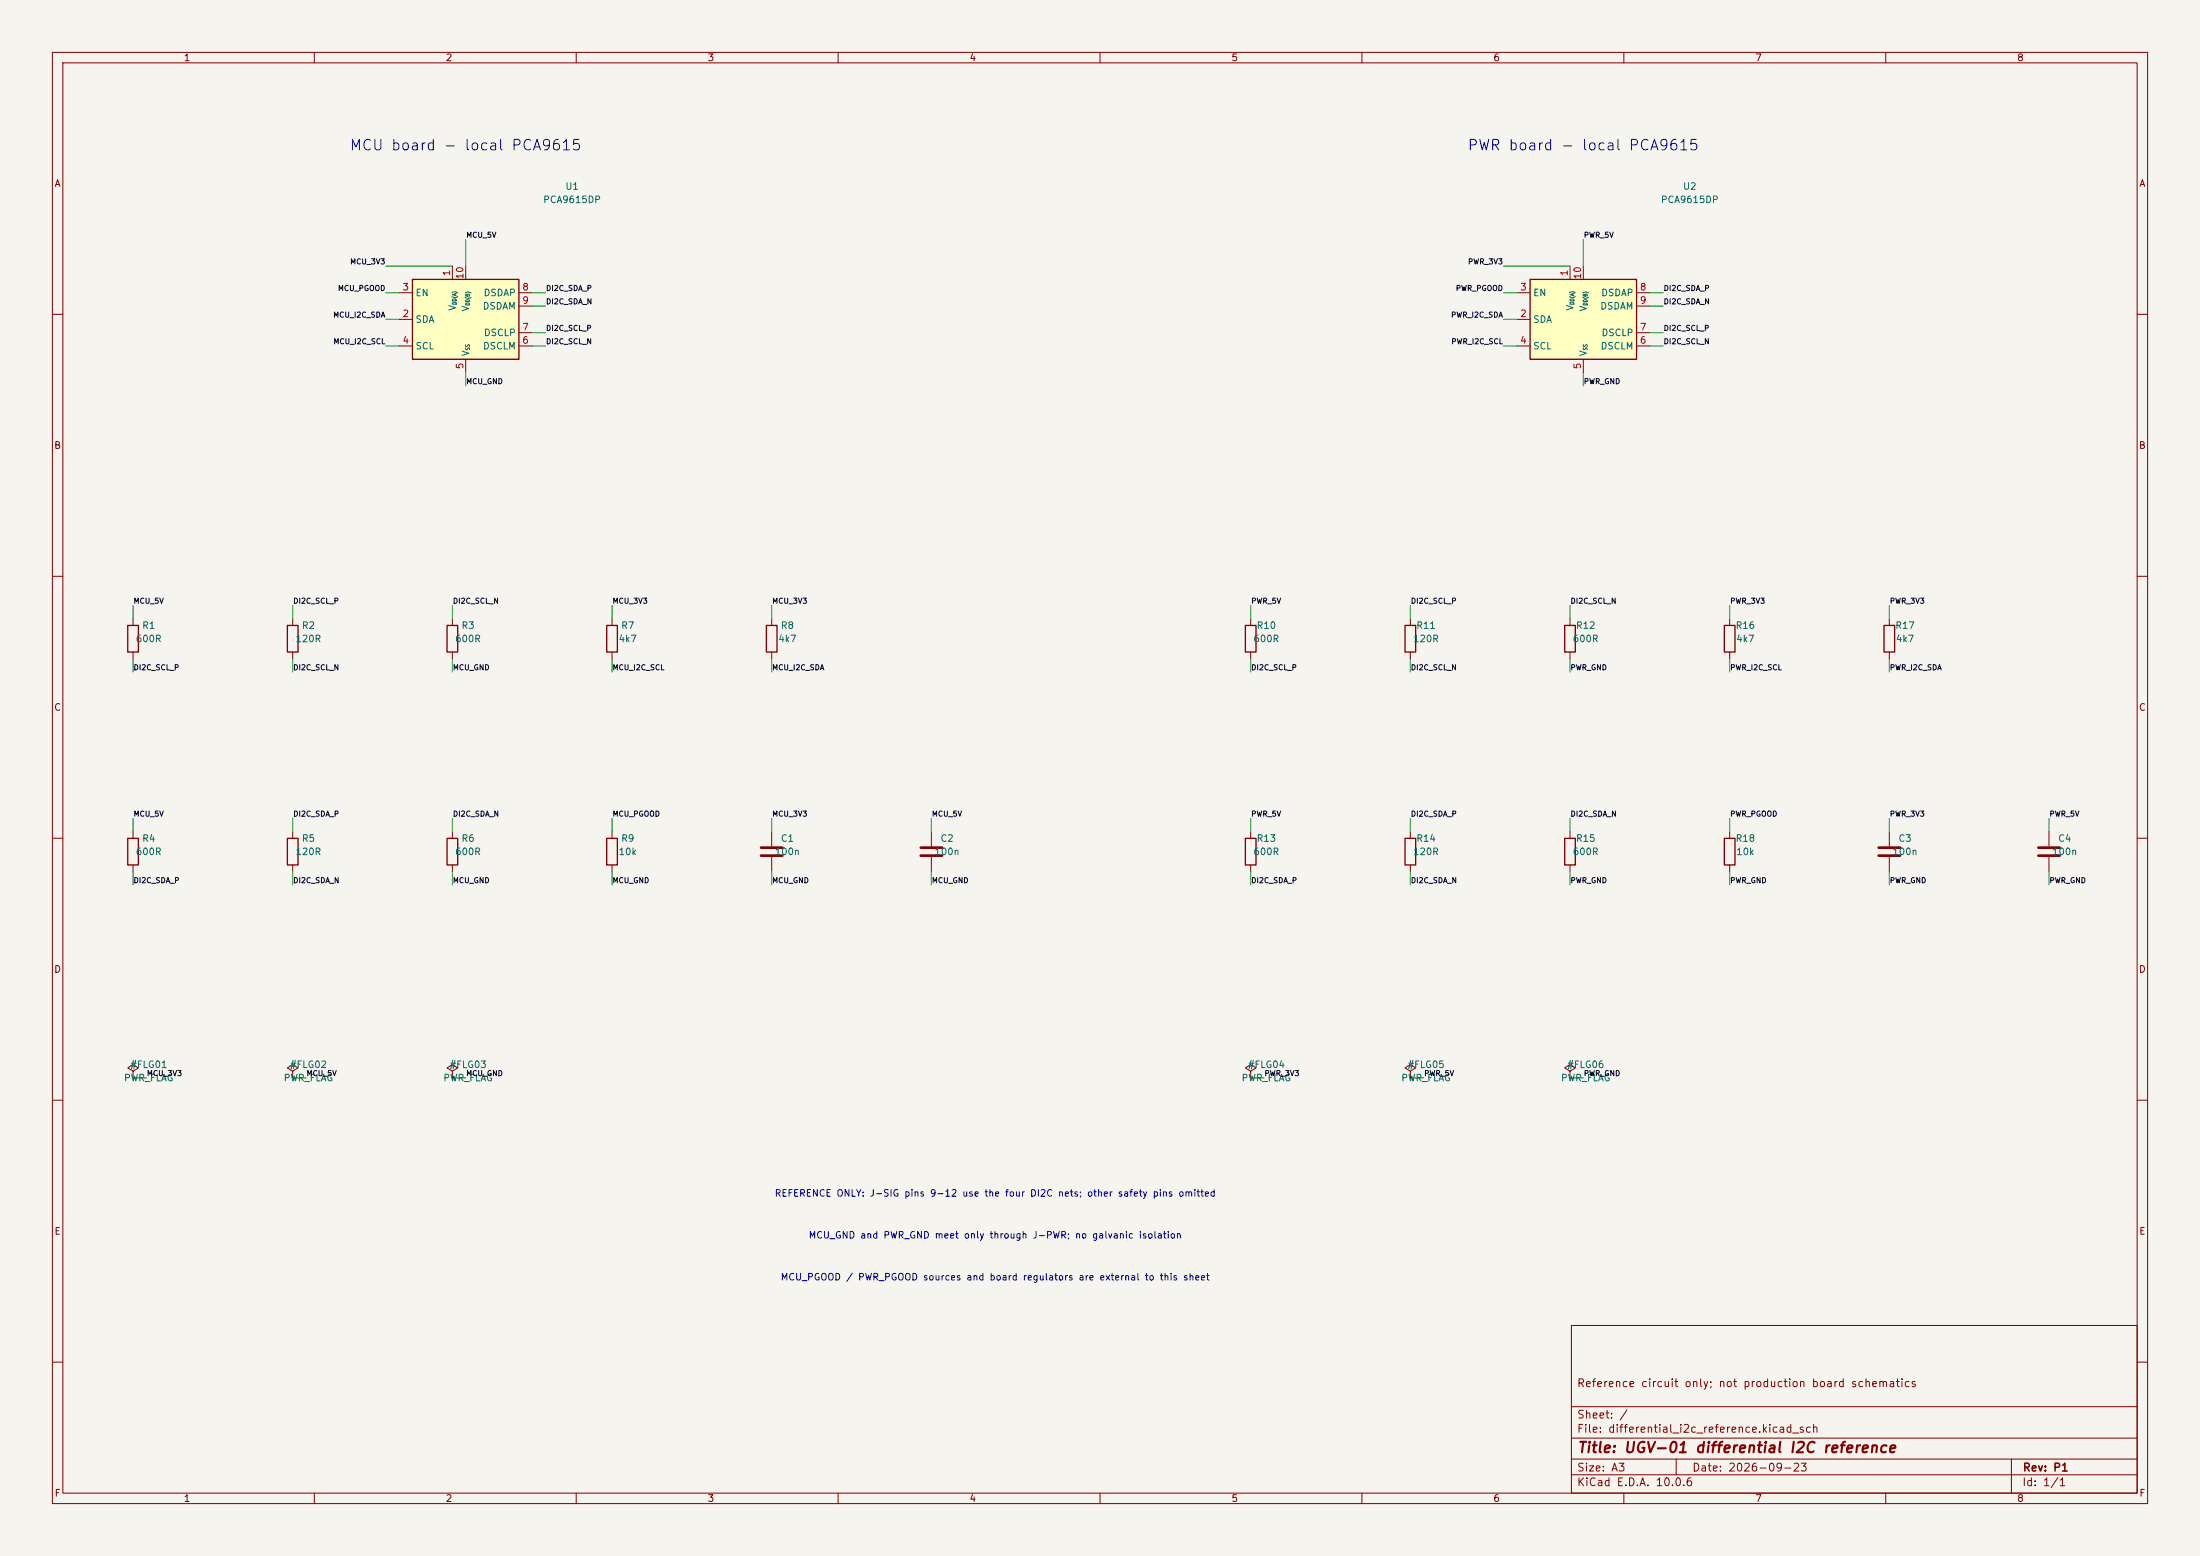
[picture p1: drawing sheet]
(kicad_sch
 (version 20250114) (generator "eeschema") (generator_version "10.0") (paper "A3")
 (title_block (title "UGV-01 differential I2C reference") (date "2026-09-23") (rev "P1")
  (comment 1 "Reference circuit only; not production board schematics"))
 (lib_symbols
(symbol "Interface:PCA9615DP"
  (exclude_from_sim no)
  (in_bom yes)
  (on_board yes)
  (in_pos_files yes)
  (duplicate_pin_numbers_are_jumpers no)
  (property "Reference" "U" (at -10.16 8.89 0) (show_name no) (do_not_autoplace no) (effects (font (size 1.27 1.27)) (justify left)))
  (property "Value" "PCA9615DP" (at 1.27 8.89 0) (show_name no) (do_not_autoplace no) (effects (font (size 1.27 1.27)) (justify left)))
  (property "Footprint" "Package_SO:TSSOP-10_3x3mm_P0.5mm" (at 20.32 -8.89 0) (show_name no) (do_not_autoplace no) (hide yes) (effects (font (size 1.27 1.27))))
  (property "Datasheet" "https://www.nxp.com/docs/en/data-sheet/PCA9615.pdf" (at 0 -11.43 0) (show_name no) (do_not_autoplace no) (hide yes) (effects (font (size 1.27 1.27))))
  (property "Description" "Dual bidirectional hot-swap multipoint bus buffer, SO-8" (at 0 0 0) (show_name no) (do_not_autoplace no) (hide yes) (effects (font (size 1.27 1.27))))
  (symbol "PCA9615DP_0_1"
   (rectangle (start -10.16 7.62) (end 10.16 -7.62) (stroke (width 0.254) (type default)) (fill (type background))))
  (symbol "PCA9615DP_1_1"
   (pin power_in line (at -2.54 10.16 270) (length 2.54) (name "V_{DD(A)}" (effects (font (size 1.27 1.27)))) (number "1" (effects (font (size 1.27 1.27)))))
   (pin bidirectional line (at -12.7 0 0) (length 2.54) (name "SDA" (effects (font (size 1.27 1.27)))) (number "2" (effects (font (size 1.27 1.27)))))
   (pin input line (at -12.7 5.08 0) (length 2.54) (name "EN" (effects (font (size 1.27 1.27)))) (number "3" (effects (font (size 1.27 1.27)))))
   (pin bidirectional line (at -12.7 -5.08 0) (length 2.54) (name "SCL" (effects (font (size 1.27 1.27)))) (number "4" (effects (font (size 1.27 1.27)))))
   (pin power_in line (at 0 -10.16 90) (length 2.54) (name "V_{SS}" (effects (font (size 1.27 1.27)))) (number "5" (effects (font (size 1.27 1.27)))))
   (pin bidirectional line (at 12.7 -5.08 180) (length 2.54) (name "DSCLM" (effects (font (size 1.27 1.27)))) (number "6" (effects (font (size 1.27 1.27)))))
   (pin bidirectional line (at 12.7 -2.54 180) (length 2.54) (name "DSCLP" (effects (font (size 1.27 1.27)))) (number "7" (effects (font (size 1.27 1.27)))))
   (pin bidirectional line (at 12.7 5.08 180) (length 2.54) (name "DSDAP" (effects (font (size 1.27 1.27)))) (number "8" (effects (font (size 1.27 1.27)))))
   (pin bidirectional line (at 12.7 2.54 180) (length 2.54) (name "DSDAM" (effects (font (size 1.27 1.27)))) (number "9" (effects (font (size 1.27 1.27)))))
   (pin power_in line (at 0 10.16 270) (length 2.54) (name "V_{DD(B)}" (effects (font (size 1.27 1.27)))) (number "10" (effects (font (size 1.27 1.27))))))
  (embedded_fonts no))
(symbol "Device:R"
  (pin_numbers (hide yes))
  (pin_names
   (offset 0))
  (exclude_from_sim no)
  (in_bom yes)
  (on_board yes)
  (in_pos_files yes)
  (duplicate_pin_numbers_are_jumpers no)
  (property "Reference" "R" (at 2.032 0 90) (show_name no) (do_not_autoplace no) (effects (font (size 1.27 1.27))))
  (property "Value" "R" (at 0 0 90) (show_name no) (do_not_autoplace no) (effects (font (size 1.27 1.27))))
  (property "Footprint" "" (at -1.778 0 90) (show_name no) (do_not_autoplace no) (hide yes) (effects (font (size 1.27 1.27))))
  (property "Datasheet" "" (at 0 0 0) (show_name no) (do_not_autoplace no) (hide yes) (effects (font (size 1.27 1.27))))
  (property "Description" "Resistor" (at 0 0 0) (show_name no) (do_not_autoplace no) (hide yes) (effects (font (size 1.27 1.27))))
  (symbol "R_0_1"
   (rectangle (start -1.016 -2.54) (end 1.016 2.54) (stroke (width 0.254) (type default)) (fill (type none))))
  (symbol "R_1_1"
   (pin passive line (at 0 3.81 270) (length 1.27) (name "" (effects (font (size 1.27 1.27)))) (number "1" (effects (font (size 1.27 1.27)))))
   (pin passive line (at 0 -3.81 90) (length 1.27) (name "" (effects (font (size 1.27 1.27)))) (number "2" (effects (font (size 1.27 1.27))))))
  (embedded_fonts no))
(symbol "Device:C"
  (pin_numbers (hide yes))
  (pin_names
   (offset 0.254))
  (exclude_from_sim no)
  (in_bom yes)
  (on_board yes)
  (in_pos_files yes)
  (duplicate_pin_numbers_are_jumpers no)
  (property "Reference" "C" (at 0.635 2.54 0) (show_name no) (do_not_autoplace no) (effects (font (size 1.27 1.27)) (justify left)))
  (property "Value" "C" (at 0.635 -2.54 0) (show_name no) (do_not_autoplace no) (effects (font (size 1.27 1.27)) (justify left)))
  (property "Footprint" "" (at 0.9652 -3.81 0) (show_name no) (do_not_autoplace no) (hide yes) (effects (font (size 1.27 1.27))))
  (property "Datasheet" "" (at 0 0 0) (show_name no) (do_not_autoplace no) (hide yes) (effects (font (size 1.27 1.27))))
  (property "Description" "Unpolarized capacitor" (at 0 0 0) (show_name no) (do_not_autoplace no) (hide yes) (effects (font (size 1.27 1.27))))
  (symbol "C_0_1"
   (polyline (pts (xy -2.032 0.762) (xy 2.032 0.762)) (stroke (width 0.508) (type default)) (fill (type none)))
   (polyline (pts (xy -2.032 -0.762) (xy 2.032 -0.762)) (stroke (width 0.508) (type default)) (fill (type none))))
  (symbol "C_1_1"
   (pin passive line (at 0 3.81 270) (length 2.794) (name "" (effects (font (size 1.27 1.27)))) (number "1" (effects (font (size 1.27 1.27)))))
   (pin passive line (at 0 -3.81 90) (length 2.794) (name "" (effects (font (size 1.27 1.27)))) (number "2" (effects (font (size 1.27 1.27))))))
  (embedded_fonts no))
(symbol "power:PWR_FLAG"
  (power global)
  (pin_numbers (hide yes))
  (pin_names
   (offset 0) (hide yes))
  (exclude_from_sim no)
  (in_bom yes)
  (on_board yes)
  (in_pos_files yes)
  (duplicate_pin_numbers_are_jumpers no)
  (property "Reference" "#FLG" (at 0 1.905 0) (show_name no) (do_not_autoplace no) (hide yes) (effects (font (size 1.27 1.27))))
  (property "Value" "PWR_FLAG" (at 0 3.81 0) (show_name no) (do_not_autoplace no) (effects (font (size 1.27 1.27))))
  (property "Footprint" "" (at 0 0 0) (show_name no) (do_not_autoplace no) (hide yes) (effects (font (size 1.27 1.27))))
  (property "Datasheet" "" (at 0 0 0) (show_name no) (do_not_autoplace no) (hide yes) (effects (font (size 1.27 1.27))))
  (property "Description" "Special symbol for telling ERC where power comes from" (at 0 0 0) (show_name no) (do_not_autoplace no) (hide yes) (effects (font (size 1.27 1.27))))
  (symbol "PWR_FLAG_0_0"
   (pin power_out line (at 0 0 90) (length 0) (name "" (effects (font (size 1.27 1.27)))) (number "1" (effects (font (size 1.27 1.27))))))
  (symbol "PWR_FLAG_0_1"
   (polyline (pts (xy 0 0) (xy 0 1.27) (xy -1.016 1.905) (xy 0 2.54) (xy 1.016 1.905) (xy 0 1.27)) (stroke (width 0) (type default)) (fill (type none))))
  (embedded_fonts no)))
 (text "MCU board - local PCA9615" (exclude_from_sim no) (at 88.9 27.94 0) (effects (font (size 2 2))))
 (symbol
  (lib_id "Interface:PCA9615DP") (at 88.9 60.96 0) (unit 1) (exclude_from_sim no) (in_bom yes) (on_board yes) (dnp no)
  (property "Reference" "U1" (at 109.22 35.56 0) (effects (font (size 1.27 1.27))))
  (property "Value" "PCA9615DP" (at 109.22 38.1 0) (effects (font (size 1.27 1.27))))
  (property "Footprint" "Package_SO:TSSOP-10_3x3mm_P0.5mm" (at 88.9 60.96 0) (effects (font (size 1.27 1.27)) (hide yes))) (pin "1") (pin "2") (pin "3") (pin "4") (pin "5") (pin "6") (pin "7") (pin "8") (pin "9") (pin "10"))
 (wire (pts (xy 86.36 50.8) (xy 73.66 50.8)) (stroke (width 0) (type default)))
 (label "MCU_3V3" (at 73.66 50.8 0) (effects (font (size 1 1)) (justify right bottom)))
 (wire (pts (xy 76.2 60.96) (xy 73.66 60.96)) (stroke (width 0) (type default)))
 (label "MCU_I2C_SDA" (at 73.66 60.96 0) (effects (font (size 1 1)) (justify right bottom)))
 (wire (pts (xy 76.2 55.88) (xy 73.66 55.88)) (stroke (width 0) (type default)))
 (label "MCU_PGOOD" (at 73.66 55.88 0) (effects (font (size 1 1)) (justify right bottom)))
 (wire (pts (xy 76.2 66.04) (xy 73.66 66.04)) (stroke (width 0) (type default)))
 (label "MCU_I2C_SCL" (at 73.66 66.04 0) (effects (font (size 1 1)) (justify right bottom)))
 (wire (pts (xy 88.9 71.12) (xy 88.9 73.66)) (stroke (width 0) (type default)))
 (label "MCU_GND" (at 88.9 73.66 0) (effects (font (size 1 1)) (justify left bottom)))
 (wire (pts (xy 101.6 66.04) (xy 104.14 66.04)) (stroke (width 0) (type default)))
 (label "DI2C_SCL_N" (at 104.14 66.04 0) (effects (font (size 1 1)) (justify left bottom)))
 (wire (pts (xy 101.6 63.5) (xy 104.14 63.5)) (stroke (width 0) (type default)))
 (label "DI2C_SCL_P" (at 104.14 63.5 0) (effects (font (size 1 1)) (justify left bottom)))
 (wire (pts (xy 101.6 55.88) (xy 104.14 55.88)) (stroke (width 0) (type default)))
 (label "DI2C_SDA_P" (at 104.14 55.88 0) (effects (font (size 1 1)) (justify left bottom)))
 (wire (pts (xy 101.6 58.42) (xy 104.14 58.42)) (stroke (width 0) (type default)))
 (label "DI2C_SDA_N" (at 104.14 58.42 0) (effects (font (size 1 1)) (justify left bottom)))
 (wire (pts (xy 88.9 50.8) (xy 88.9 45.72)) (stroke (width 0) (type default)))
 (label "MCU_5V" (at 88.9 45.72 0) (effects (font (size 1 1)) (justify left bottom)))
 (symbol
  (lib_id "Device:R") (at 25.4 121.92 0) (unit 1) (exclude_from_sim no) (in_bom yes) (on_board yes) (dnp no)
  (property "Reference" "R1" (at 28.4 119.38 0) (effects (font (size 1.27 1.27))))
  (property "Value" "600R" (at 28.4 121.92 0) (effects (font (size 1.27 1.27))))
  (property "Footprint" "Resistor_SMD:R_0603_1608Metric" (at 25.4 121.92 0) (effects (font (size 1.27 1.27)) (hide yes))) (pin "1") (pin "2"))
 (wire (pts (xy 25.4 118.11) (xy 25.4 115.57)) (stroke (width 0) (type default)))
 (label "MCU_5V" (at 25.4 115.57 0) (effects (font (size 1 1)) (justify left bottom)))
 (wire (pts (xy 25.4 125.73) (xy 25.4 128.27)) (stroke (width 0) (type default)))
 (label "DI2C_SCL_P" (at 25.4 128.27 0) (effects (font (size 1 1)) (justify left bottom)))
 (symbol
  (lib_id "Device:R") (at 55.88 121.92 0) (unit 1) (exclude_from_sim no) (in_bom yes) (on_board yes) (dnp no)
  (property "Reference" "R2" (at 58.88 119.38 0) (effects (font (size 1.27 1.27))))
  (property "Value" "120R" (at 58.88 121.92 0) (effects (font (size 1.27 1.27))))
  (property "Footprint" "Resistor_SMD:R_0603_1608Metric" (at 55.88 121.92 0) (effects (font (size 1.27 1.27)) (hide yes))) (pin "1") (pin "2"))
 (wire (pts (xy 55.88 118.11) (xy 55.88 115.57)) (stroke (width 0) (type default)))
 (label "DI2C_SCL_P" (at 55.88 115.57 0) (effects (font (size 1 1)) (justify left bottom)))
 (wire (pts (xy 55.88 125.73) (xy 55.88 128.27)) (stroke (width 0) (type default)))
 (label "DI2C_SCL_N" (at 55.88 128.27 0) (effects (font (size 1 1)) (justify left bottom)))
 (symbol
  (lib_id "Device:R") (at 86.36 121.92 0) (unit 1) (exclude_from_sim no) (in_bom yes) (on_board yes) (dnp no)
  (property "Reference" "R3" (at 89.36 119.38 0) (effects (font (size 1.27 1.27))))
  (property "Value" "600R" (at 89.36 121.92 0) (effects (font (size 1.27 1.27))))
  (property "Footprint" "Resistor_SMD:R_0603_1608Metric" (at 86.36 121.92 0) (effects (font (size 1.27 1.27)) (hide yes))) (pin "1") (pin "2"))
 (wire (pts (xy 86.36 118.11) (xy 86.36 115.57)) (stroke (width 0) (type default)))
 (label "DI2C_SCL_N" (at 86.36 115.57 0) (effects (font (size 1 1)) (justify left bottom)))
 (wire (pts (xy 86.36 125.73) (xy 86.36 128.27)) (stroke (width 0) (type default)))
 (label "MCU_GND" (at 86.36 128.27 0) (effects (font (size 1 1)) (justify left bottom)))
 (symbol
  (lib_id "Device:R") (at 25.4 162.56 0) (unit 1) (exclude_from_sim no) (in_bom yes) (on_board yes) (dnp no)
  (property "Reference" "R4" (at 28.4 160.02 0) (effects (font (size 1.27 1.27))))
  (property "Value" "600R" (at 28.4 162.56 0) (effects (font (size 1.27 1.27))))
  (property "Footprint" "Resistor_SMD:R_0603_1608Metric" (at 25.4 162.56 0) (effects (font (size 1.27 1.27)) (hide yes))) (pin "1") (pin "2"))
 (wire (pts (xy 25.4 158.75) (xy 25.4 156.21)) (stroke (width 0) (type default)))
 (label "MCU_5V" (at 25.4 156.21 0) (effects (font (size 1 1)) (justify left bottom)))
 (wire (pts (xy 25.4 166.37) (xy 25.4 168.91)) (stroke (width 0) (type default)))
 (label "DI2C_SDA_P" (at 25.4 168.91 0) (effects (font (size 1 1)) (justify left bottom)))
 (symbol
  (lib_id "Device:R") (at 55.88 162.56 0) (unit 1) (exclude_from_sim no) (in_bom yes) (on_board yes) (dnp no)
  (property "Reference" "R5" (at 58.88 160.02 0) (effects (font (size 1.27 1.27))))
  (property "Value" "120R" (at 58.88 162.56 0) (effects (font (size 1.27 1.27))))
  (property "Footprint" "Resistor_SMD:R_0603_1608Metric" (at 55.88 162.56 0) (effects (font (size 1.27 1.27)) (hide yes))) (pin "1") (pin "2"))
 (wire (pts (xy 55.88 158.75) (xy 55.88 156.21)) (stroke (width 0) (type default)))
 (label "DI2C_SDA_P" (at 55.88 156.21 0) (effects (font (size 1 1)) (justify left bottom)))
 (wire (pts (xy 55.88 166.37) (xy 55.88 168.91)) (stroke (width 0) (type default)))
 (label "DI2C_SDA_N" (at 55.88 168.91 0) (effects (font (size 1 1)) (justify left bottom)))
 (symbol
  (lib_id "Device:R") (at 86.36 162.56 0) (unit 1) (exclude_from_sim no) (in_bom yes) (on_board yes) (dnp no)
  (property "Reference" "R6" (at 89.36 160.02 0) (effects (font (size 1.27 1.27))))
  (property "Value" "600R" (at 89.36 162.56 0) (effects (font (size 1.27 1.27))))
  (property "Footprint" "Resistor_SMD:R_0603_1608Metric" (at 86.36 162.56 0) (effects (font (size 1.27 1.27)) (hide yes))) (pin "1") (pin "2"))
 (wire (pts (xy 86.36 158.75) (xy 86.36 156.21)) (stroke (width 0) (type default)))
 (label "DI2C_SDA_N" (at 86.36 156.21 0) (effects (font (size 1 1)) (justify left bottom)))
 (wire (pts (xy 86.36 166.37) (xy 86.36 168.91)) (stroke (width 0) (type default)))
 (label "MCU_GND" (at 86.36 168.91 0) (effects (font (size 1 1)) (justify left bottom)))
 (symbol
  (lib_id "Device:R") (at 116.84 121.92 0) (unit 1) (exclude_from_sim no) (in_bom yes) (on_board yes) (dnp no)
  (property "Reference" "R7" (at 119.84 119.38 0) (effects (font (size 1.27 1.27))))
  (property "Value" "4k7" (at 119.84 121.92 0) (effects (font (size 1.27 1.27))))
  (property "Footprint" "Resistor_SMD:R_0603_1608Metric" (at 116.84 121.92 0) (effects (font (size 1.27 1.27)) (hide yes))) (pin "1") (pin "2"))
 (wire (pts (xy 116.84 118.11) (xy 116.84 115.57)) (stroke (width 0) (type default)))
 (label "MCU_3V3" (at 116.84 115.57 0) (effects (font (size 1 1)) (justify left bottom)))
 (wire (pts (xy 116.84 125.73) (xy 116.84 128.27)) (stroke (width 0) (type default)))
 (label "MCU_I2C_SCL" (at 116.84 128.27 0) (effects (font (size 1 1)) (justify left bottom)))
 (symbol
  (lib_id "Device:R") (at 147.32 121.92 0) (unit 1) (exclude_from_sim no) (in_bom yes) (on_board yes) (dnp no)
  (property "Reference" "R8" (at 150.32 119.38 0) (effects (font (size 1.27 1.27))))
  (property "Value" "4k7" (at 150.32 121.92 0) (effects (font (size 1.27 1.27))))
  (property "Footprint" "Resistor_SMD:R_0603_1608Metric" (at 147.32 121.92 0) (effects (font (size 1.27 1.27)) (hide yes))) (pin "1") (pin "2"))
 (wire (pts (xy 147.32 118.11) (xy 147.32 115.57)) (stroke (width 0) (type default)))
 (label "MCU_3V3" (at 147.32 115.57 0) (effects (font (size 1 1)) (justify left bottom)))
 (wire (pts (xy 147.32 125.73) (xy 147.32 128.27)) (stroke (width 0) (type default)))
 (label "MCU_I2C_SDA" (at 147.32 128.27 0) (effects (font (size 1 1)) (justify left bottom)))
 (symbol
  (lib_id "Device:R") (at 116.84 162.56 0) (unit 1) (exclude_from_sim no) (in_bom yes) (on_board yes) (dnp no)
  (property "Reference" "R9" (at 119.84 160.02 0) (effects (font (size 1.27 1.27))))
  (property "Value" "10k" (at 119.84 162.56 0) (effects (font (size 1.27 1.27))))
  (property "Footprint" "Resistor_SMD:R_0603_1608Metric" (at 116.84 162.56 0) (effects (font (size 1.27 1.27)) (hide yes))) (pin "1") (pin "2"))
 (wire (pts (xy 116.84 158.75) (xy 116.84 156.21)) (stroke (width 0) (type default)))
 (label "MCU_PGOOD" (at 116.84 156.21 0) (effects (font (size 1 1)) (justify left bottom)))
 (wire (pts (xy 116.84 166.37) (xy 116.84 168.91)) (stroke (width 0) (type default)))
 (label "MCU_GND" (at 116.84 168.91 0) (effects (font (size 1 1)) (justify left bottom)))
 (symbol
  (lib_id "Device:C") (at 147.32 162.56 0) (unit 1) (exclude_from_sim no) (in_bom yes) (on_board yes) (dnp no)
  (property "Reference" "C1" (at 150.32 160.02 0) (effects (font (size 1.27 1.27))))
  (property "Value" "100n" (at 150.32 162.56 0) (effects (font (size 1.27 1.27))))
  (property "Footprint" "Capacitor_SMD:C_0603_1608Metric" (at 147.32 162.56 0) (effects (font (size 1.27 1.27)) (hide yes))) (pin "1") (pin "2"))
 (wire (pts (xy 147.32 158.75) (xy 147.32 156.21)) (stroke (width 0) (type default)))
 (label "MCU_3V3" (at 147.32 156.21 0) (effects (font (size 1 1)) (justify left bottom)))
 (wire (pts (xy 147.32 166.37) (xy 147.32 168.91)) (stroke (width 0) (type default)))
 (label "MCU_GND" (at 147.32 168.91 0) (effects (font (size 1 1)) (justify left bottom)))
 (symbol
  (lib_id "Device:C") (at 177.8 162.56 0) (unit 1) (exclude_from_sim no) (in_bom yes) (on_board yes) (dnp no)
  (property "Reference" "C2" (at 180.8 160.02 0) (effects (font (size 1.27 1.27))))
  (property "Value" "100n" (at 180.8 162.56 0) (effects (font (size 1.27 1.27))))
  (property "Footprint" "Capacitor_SMD:C_0603_1608Metric" (at 177.8 162.56 0) (effects (font (size 1.27 1.27)) (hide yes))) (pin "1") (pin "2"))
 (wire (pts (xy 177.8 158.75) (xy 177.8 156.21)) (stroke (width 0) (type default)))
 (label "MCU_5V" (at 177.8 156.21 0) (effects (font (size 1 1)) (justify left bottom)))
 (wire (pts (xy 177.8 166.37) (xy 177.8 168.91)) (stroke (width 0) (type default)))
 (label "MCU_GND" (at 177.8 168.91 0) (effects (font (size 1 1)) (justify left bottom)))
 (symbol
  (lib_id "power:PWR_FLAG") (at 25.4 205.74 0) (unit 1) (exclude_from_sim no) (in_bom no) (on_board no) (dnp no)
  (property "Reference" "#FLG01" (at 28.4 203.2 0) (effects (font (size 1.27 1.27))))
  (property "Value" "PWR_FLAG" (at 28.4 205.74 0) (effects (font (size 1.27 1.27))))
  (property "Footprint" "" (at 25.4 205.74 0) (effects (font (size 1.27 1.27)) (hide yes))) (pin "1"))
 (wire (pts (xy 25.4 205.74) (xy 27.94 205.74)) (stroke (width 0) (type default)))
 (label "MCU_3V3" (at 27.94 205.74 0) (effects (font (size 1 1)) (justify left bottom)))
 (symbol
  (lib_id "power:PWR_FLAG") (at 55.88 205.74 0) (unit 1) (exclude_from_sim no) (in_bom no) (on_board no) (dnp no)
  (property "Reference" "#FLG02" (at 58.88 203.2 0) (effects (font (size 1.27 1.27))))
  (property "Value" "PWR_FLAG" (at 58.88 205.74 0) (effects (font (size 1.27 1.27))))
  (property "Footprint" "" (at 55.88 205.74 0) (effects (font (size 1.27 1.27)) (hide yes))) (pin "1"))
 (wire (pts (xy 55.88 205.74) (xy 58.42 205.74)) (stroke (width 0) (type default)))
 (label "MCU_5V" (at 58.42 205.74 0) (effects (font (size 1 1)) (justify left bottom)))
 (symbol
  (lib_id "power:PWR_FLAG") (at 86.36 205.74 0) (unit 1) (exclude_from_sim no) (in_bom no) (on_board no) (dnp no)
  (property "Reference" "#FLG03" (at 89.36 203.2 0) (effects (font (size 1.27 1.27))))
  (property "Value" "PWR_FLAG" (at 89.36 205.74 0) (effects (font (size 1.27 1.27))))
  (property "Footprint" "" (at 86.36 205.74 0) (effects (font (size 1.27 1.27)) (hide yes))) (pin "1"))
 (wire (pts (xy 86.36 205.74) (xy 88.9 205.74)) (stroke (width 0) (type default)))
 (label "MCU_GND" (at 88.9 205.74 0) (effects (font (size 1 1)) (justify left bottom)))
 (text "PWR board - local PCA9615" (exclude_from_sim no) (at 302.26 27.94 0) (effects (font (size 2 2))))
 (symbol
  (lib_id "Interface:PCA9615DP") (at 302.26 60.96 0) (unit 1) (exclude_from_sim no) (in_bom yes) (on_board yes) (dnp no)
  (property "Reference" "U2" (at 322.58 35.56 0) (effects (font (size 1.27 1.27))))
  (property "Value" "PCA9615DP" (at 322.58 38.1 0) (effects (font (size 1.27 1.27))))
  (property "Footprint" "Package_SO:TSSOP-10_3x3mm_P0.5mm" (at 302.26 60.96 0) (effects (font (size 1.27 1.27)) (hide yes))) (pin "1") (pin "2") (pin "3") (pin "4") (pin "5") (pin "6") (pin "7") (pin "8") (pin "9") (pin "10"))
 (wire (pts (xy 299.72 50.8) (xy 287.02 50.8)) (stroke (width 0) (type default)))
 (label "PWR_3V3" (at 287.02 50.8 0) (effects (font (size 1 1)) (justify right bottom)))
 (wire (pts (xy 289.56 60.96) (xy 287.02 60.96)) (stroke (width 0) (type default)))
 (label "PWR_I2C_SDA" (at 287.02 60.96 0) (effects (font (size 1 1)) (justify right bottom)))
 (wire (pts (xy 289.56 55.88) (xy 287.02 55.88)) (stroke (width 0) (type default)))
 (label "PWR_PGOOD" (at 287.02 55.88 0) (effects (font (size 1 1)) (justify right bottom)))
 (wire (pts (xy 289.56 66.04) (xy 287.02 66.04)) (stroke (width 0) (type default)))
 (label "PWR_I2C_SCL" (at 287.02 66.04 0) (effects (font (size 1 1)) (justify right bottom)))
 (wire (pts (xy 302.26 71.12) (xy 302.26 73.66)) (stroke (width 0) (type default)))
 (label "PWR_GND" (at 302.26 73.66 0) (effects (font (size 1 1)) (justify left bottom)))
 (wire (pts (xy 314.96 66.04) (xy 317.5 66.04)) (stroke (width 0) (type default)))
 (label "DI2C_SCL_N" (at 317.5 66.04 0) (effects (font (size 1 1)) (justify left bottom)))
 (wire (pts (xy 314.96 63.5) (xy 317.5 63.5)) (stroke (width 0) (type default)))
 (label "DI2C_SCL_P" (at 317.5 63.5 0) (effects (font (size 1 1)) (justify left bottom)))
 (wire (pts (xy 314.96 55.88) (xy 317.5 55.88)) (stroke (width 0) (type default)))
 (label "DI2C_SDA_P" (at 317.5 55.88 0) (effects (font (size 1 1)) (justify left bottom)))
 (wire (pts (xy 314.96 58.42) (xy 317.5 58.42)) (stroke (width 0) (type default)))
 (label "DI2C_SDA_N" (at 317.5 58.42 0) (effects (font (size 1 1)) (justify left bottom)))
 (wire (pts (xy 302.26 50.8) (xy 302.26 45.72)) (stroke (width 0) (type default)))
 (label "PWR_5V" (at 302.26 45.72 0) (effects (font (size 1 1)) (justify left bottom)))
 (symbol
  (lib_id "Device:R") (at 238.76 121.92 0) (unit 1) (exclude_from_sim no) (in_bom yes) (on_board yes) (dnp no)
  (property "Reference" "R10" (at 241.76 119.38 0) (effects (font (size 1.27 1.27))))
  (property "Value" "600R" (at 241.76 121.92 0) (effects (font (size 1.27 1.27))))
  (property "Footprint" "Resistor_SMD:R_0603_1608Metric" (at 238.76 121.92 0) (effects (font (size 1.27 1.27)) (hide yes))) (pin "1") (pin "2"))
 (wire (pts (xy 238.76 118.11) (xy 238.76 115.57)) (stroke (width 0) (type default)))
 (label "PWR_5V" (at 238.76 115.57 0) (effects (font (size 1 1)) (justify left bottom)))
 (wire (pts (xy 238.76 125.73) (xy 238.76 128.27)) (stroke (width 0) (type default)))
 (label "DI2C_SCL_P" (at 238.76 128.27 0) (effects (font (size 1 1)) (justify left bottom)))
 (symbol
  (lib_id "Device:R") (at 269.24 121.92 0) (unit 1) (exclude_from_sim no) (in_bom yes) (on_board yes) (dnp no)
  (property "Reference" "R11" (at 272.24 119.38 0) (effects (font (size 1.27 1.27))))
  (property "Value" "120R" (at 272.24 121.92 0) (effects (font (size 1.27 1.27))))
  (property "Footprint" "Resistor_SMD:R_0603_1608Metric" (at 269.24 121.92 0) (effects (font (size 1.27 1.27)) (hide yes))) (pin "1") (pin "2"))
 (wire (pts (xy 269.24 118.11) (xy 269.24 115.57)) (stroke (width 0) (type default)))
 (label "DI2C_SCL_P" (at 269.24 115.57 0) (effects (font (size 1 1)) (justify left bottom)))
 (wire (pts (xy 269.24 125.73) (xy 269.24 128.27)) (stroke (width 0) (type default)))
 (label "DI2C_SCL_N" (at 269.24 128.27 0) (effects (font (size 1 1)) (justify left bottom)))
 (symbol
  (lib_id "Device:R") (at 299.72 121.92 0) (unit 1) (exclude_from_sim no) (in_bom yes) (on_board yes) (dnp no)
  (property "Reference" "R12" (at 302.72 119.38 0) (effects (font (size 1.27 1.27))))
  (property "Value" "600R" (at 302.72 121.92 0) (effects (font (size 1.27 1.27))))
  (property "Footprint" "Resistor_SMD:R_0603_1608Metric" (at 299.72 121.92 0) (effects (font (size 1.27 1.27)) (hide yes))) (pin "1") (pin "2"))
 (wire (pts (xy 299.72 118.11) (xy 299.72 115.57)) (stroke (width 0) (type default)))
 (label "DI2C_SCL_N" (at 299.72 115.57 0) (effects (font (size 1 1)) (justify left bottom)))
 (wire (pts (xy 299.72 125.73) (xy 299.72 128.27)) (stroke (width 0) (type default)))
 (label "PWR_GND" (at 299.72 128.27 0) (effects (font (size 1 1)) (justify left bottom)))
 (symbol
  (lib_id "Device:R") (at 238.76 162.56 0) (unit 1) (exclude_from_sim no) (in_bom yes) (on_board yes) (dnp no)
  (property "Reference" "R13" (at 241.76 160.02 0) (effects (font (size 1.27 1.27))))
  (property "Value" "600R" (at 241.76 162.56 0) (effects (font (size 1.27 1.27))))
  (property "Footprint" "Resistor_SMD:R_0603_1608Metric" (at 238.76 162.56 0) (effects (font (size 1.27 1.27)) (hide yes))) (pin "1") (pin "2"))
 (wire (pts (xy 238.76 158.75) (xy 238.76 156.21)) (stroke (width 0) (type default)))
 (label "PWR_5V" (at 238.76 156.21 0) (effects (font (size 1 1)) (justify left bottom)))
 (wire (pts (xy 238.76 166.37) (xy 238.76 168.91)) (stroke (width 0) (type default)))
 (label "DI2C_SDA_P" (at 238.76 168.91 0) (effects (font (size 1 1)) (justify left bottom)))
 (symbol
  (lib_id "Device:R") (at 269.24 162.56 0) (unit 1) (exclude_from_sim no) (in_bom yes) (on_board yes) (dnp no)
  (property "Reference" "R14" (at 272.24 160.02 0) (effects (font (size 1.27 1.27))))
  (property "Value" "120R" (at 272.24 162.56 0) (effects (font (size 1.27 1.27))))
  (property "Footprint" "Resistor_SMD:R_0603_1608Metric" (at 269.24 162.56 0) (effects (font (size 1.27 1.27)) (hide yes))) (pin "1") (pin "2"))
 (wire (pts (xy 269.24 158.75) (xy 269.24 156.21)) (stroke (width 0) (type default)))
 (label "DI2C_SDA_P" (at 269.24 156.21 0) (effects (font (size 1 1)) (justify left bottom)))
 (wire (pts (xy 269.24 166.37) (xy 269.24 168.91)) (stroke (width 0) (type default)))
 (label "DI2C_SDA_N" (at 269.24 168.91 0) (effects (font (size 1 1)) (justify left bottom)))
 (symbol
  (lib_id "Device:R") (at 299.72 162.56 0) (unit 1) (exclude_from_sim no) (in_bom yes) (on_board yes) (dnp no)
  (property "Reference" "R15" (at 302.72 160.02 0) (effects (font (size 1.27 1.27))))
  (property "Value" "600R" (at 302.72 162.56 0) (effects (font (size 1.27 1.27))))
  (property "Footprint" "Resistor_SMD:R_0603_1608Metric" (at 299.72 162.56 0) (effects (font (size 1.27 1.27)) (hide yes))) (pin "1") (pin "2"))
 (wire (pts (xy 299.72 158.75) (xy 299.72 156.21)) (stroke (width 0) (type default)))
 (label "DI2C_SDA_N" (at 299.72 156.21 0) (effects (font (size 1 1)) (justify left bottom)))
 (wire (pts (xy 299.72 166.37) (xy 299.72 168.91)) (stroke (width 0) (type default)))
 (label "PWR_GND" (at 299.72 168.91 0) (effects (font (size 1 1)) (justify left bottom)))
 (symbol
  (lib_id "Device:R") (at 330.2 121.92 0) (unit 1) (exclude_from_sim no) (in_bom yes) (on_board yes) (dnp no)
  (property "Reference" "R16" (at 333.2 119.38 0) (effects (font (size 1.27 1.27))))
  (property "Value" "4k7" (at 333.2 121.92 0) (effects (font (size 1.27 1.27))))
  (property "Footprint" "Resistor_SMD:R_0603_1608Metric" (at 330.2 121.92 0) (effects (font (size 1.27 1.27)) (hide yes))) (pin "1") (pin "2"))
 (wire (pts (xy 330.2 118.11) (xy 330.2 115.57)) (stroke (width 0) (type default)))
 (label "PWR_3V3" (at 330.2 115.57 0) (effects (font (size 1 1)) (justify left bottom)))
 (wire (pts (xy 330.2 125.73) (xy 330.2 128.27)) (stroke (width 0) (type default)))
 (label "PWR_I2C_SCL" (at 330.2 128.27 0) (effects (font (size 1 1)) (justify left bottom)))
 (symbol
  (lib_id "Device:R") (at 360.68 121.92 0) (unit 1) (exclude_from_sim no) (in_bom yes) (on_board yes) (dnp no)
  (property "Reference" "R17" (at 363.68 119.38 0) (effects (font (size 1.27 1.27))))
  (property "Value" "4k7" (at 363.68 121.92 0) (effects (font (size 1.27 1.27))))
  (property "Footprint" "Resistor_SMD:R_0603_1608Metric" (at 360.68 121.92 0) (effects (font (size 1.27 1.27)) (hide yes))) (pin "1") (pin "2"))
 (wire (pts (xy 360.68 118.11) (xy 360.68 115.57)) (stroke (width 0) (type default)))
 (label "PWR_3V3" (at 360.68 115.57 0) (effects (font (size 1 1)) (justify left bottom)))
 (wire (pts (xy 360.68 125.73) (xy 360.68 128.27)) (stroke (width 0) (type default)))
 (label "PWR_I2C_SDA" (at 360.68 128.27 0) (effects (font (size 1 1)) (justify left bottom)))
 (symbol
  (lib_id "Device:R") (at 330.2 162.56 0) (unit 1) (exclude_from_sim no) (in_bom yes) (on_board yes) (dnp no)
  (property "Reference" "R18" (at 333.2 160.02 0) (effects (font (size 1.27 1.27))))
  (property "Value" "10k" (at 333.2 162.56 0) (effects (font (size 1.27 1.27))))
  (property "Footprint" "Resistor_SMD:R_0603_1608Metric" (at 330.2 162.56 0) (effects (font (size 1.27 1.27)) (hide yes))) (pin "1") (pin "2"))
 (wire (pts (xy 330.2 158.75) (xy 330.2 156.21)) (stroke (width 0) (type default)))
 (label "PWR_PGOOD" (at 330.2 156.21 0) (effects (font (size 1 1)) (justify left bottom)))
 (wire (pts (xy 330.2 166.37) (xy 330.2 168.91)) (stroke (width 0) (type default)))
 (label "PWR_GND" (at 330.2 168.91 0) (effects (font (size 1 1)) (justify left bottom)))
 (symbol
  (lib_id "Device:C") (at 360.68 162.56 0) (unit 1) (exclude_from_sim no) (in_bom yes) (on_board yes) (dnp no)
  (property "Reference" "C3" (at 363.68 160.02 0) (effects (font (size 1.27 1.27))))
  (property "Value" "100n" (at 363.68 162.56 0) (effects (font (size 1.27 1.27))))
  (property "Footprint" "Capacitor_SMD:C_0603_1608Metric" (at 360.68 162.56 0) (effects (font (size 1.27 1.27)) (hide yes))) (pin "1") (pin "2"))
 (wire (pts (xy 360.68 158.75) (xy 360.68 156.21)) (stroke (width 0) (type default)))
 (label "PWR_3V3" (at 360.68 156.21 0) (effects (font (size 1 1)) (justify left bottom)))
 (wire (pts (xy 360.68 166.37) (xy 360.68 168.91)) (stroke (width 0) (type default)))
 (label "PWR_GND" (at 360.68 168.91 0) (effects (font (size 1 1)) (justify left bottom)))
 (symbol
  (lib_id "Device:C") (at 391.16 162.56 0) (unit 1) (exclude_from_sim no) (in_bom yes) (on_board yes) (dnp no)
  (property "Reference" "C4" (at 394.16 160.02 0) (effects (font (size 1.27 1.27))))
  (property "Value" "100n" (at 394.16 162.56 0) (effects (font (size 1.27 1.27))))
  (property "Footprint" "Capacitor_SMD:C_0603_1608Metric" (at 391.16 162.56 0) (effects (font (size 1.27 1.27)) (hide yes))) (pin "1") (pin "2"))
 (wire (pts (xy 391.16 158.75) (xy 391.16 156.21)) (stroke (width 0) (type default)))
 (label "PWR_5V" (at 391.16 156.21 0) (effects (font (size 1 1)) (justify left bottom)))
 (wire (pts (xy 391.16 166.37) (xy 391.16 168.91)) (stroke (width 0) (type default)))
 (label "PWR_GND" (at 391.16 168.91 0) (effects (font (size 1 1)) (justify left bottom)))
 (symbol
  (lib_id "power:PWR_FLAG") (at 238.76 205.74 0) (unit 1) (exclude_from_sim no) (in_bom no) (on_board no) (dnp no)
  (property "Reference" "#FLG04" (at 241.76 203.2 0) (effects (font (size 1.27 1.27))))
  (property "Value" "PWR_FLAG" (at 241.76 205.74 0) (effects (font (size 1.27 1.27))))
  (property "Footprint" "" (at 238.76 205.74 0) (effects (font (size 1.27 1.27)) (hide yes))) (pin "1"))
 (wire (pts (xy 238.76 205.74) (xy 241.3 205.74)) (stroke (width 0) (type default)))
 (label "PWR_3V3" (at 241.3 205.74 0) (effects (font (size 1 1)) (justify left bottom)))
 (symbol
  (lib_id "power:PWR_FLAG") (at 269.24 205.74 0) (unit 1) (exclude_from_sim no) (in_bom no) (on_board no) (dnp no)
  (property "Reference" "#FLG05" (at 272.24 203.2 0) (effects (font (size 1.27 1.27))))
  (property "Value" "PWR_FLAG" (at 272.24 205.74 0) (effects (font (size 1.27 1.27))))
  (property "Footprint" "" (at 269.24 205.74 0) (effects (font (size 1.27 1.27)) (hide yes))) (pin "1"))
 (wire (pts (xy 269.24 205.74) (xy 271.78 205.74)) (stroke (width 0) (type default)))
 (label "PWR_5V" (at 271.78 205.74 0) (effects (font (size 1 1)) (justify left bottom)))
 (symbol
  (lib_id "power:PWR_FLAG") (at 299.72 205.74 0) (unit 1) (exclude_from_sim no) (in_bom no) (on_board no) (dnp no)
  (property "Reference" "#FLG06" (at 302.72 203.2 0) (effects (font (size 1.27 1.27))))
  (property "Value" "PWR_FLAG" (at 302.72 205.74 0) (effects (font (size 1.27 1.27))))
  (property "Footprint" "" (at 299.72 205.74 0) (effects (font (size 1.27 1.27)) (hide yes))) (pin "1"))
 (wire (pts (xy 299.72 205.74) (xy 302.26 205.74)) (stroke (width 0) (type default)))
 (label "PWR_GND" (at 302.26 205.74 0) (effects (font (size 1 1)) (justify left bottom)))
 (text "REFERENCE ONLY: J-SIG pins 9-12 use the four DI2C nets; other safety pins omitted" (exclude_from_sim no) (at 190 228 0) (effects (font (size 1.27 1.27))))
 (text "MCU_GND and PWR_GND meet only through J-PWR; no galvanic isolation" (exclude_from_sim no) (at 190 236 0) (effects (font (size 1.27 1.27))))
 (text "MCU_PGOOD / PWR_PGOOD sources and board regulators are external to this sheet" (exclude_from_sim no) (at 190 244 0) (effects (font (size 1.27 1.27))))
 (sheet_instances (path "" (page "1")))
 (embedded_fonts no))
